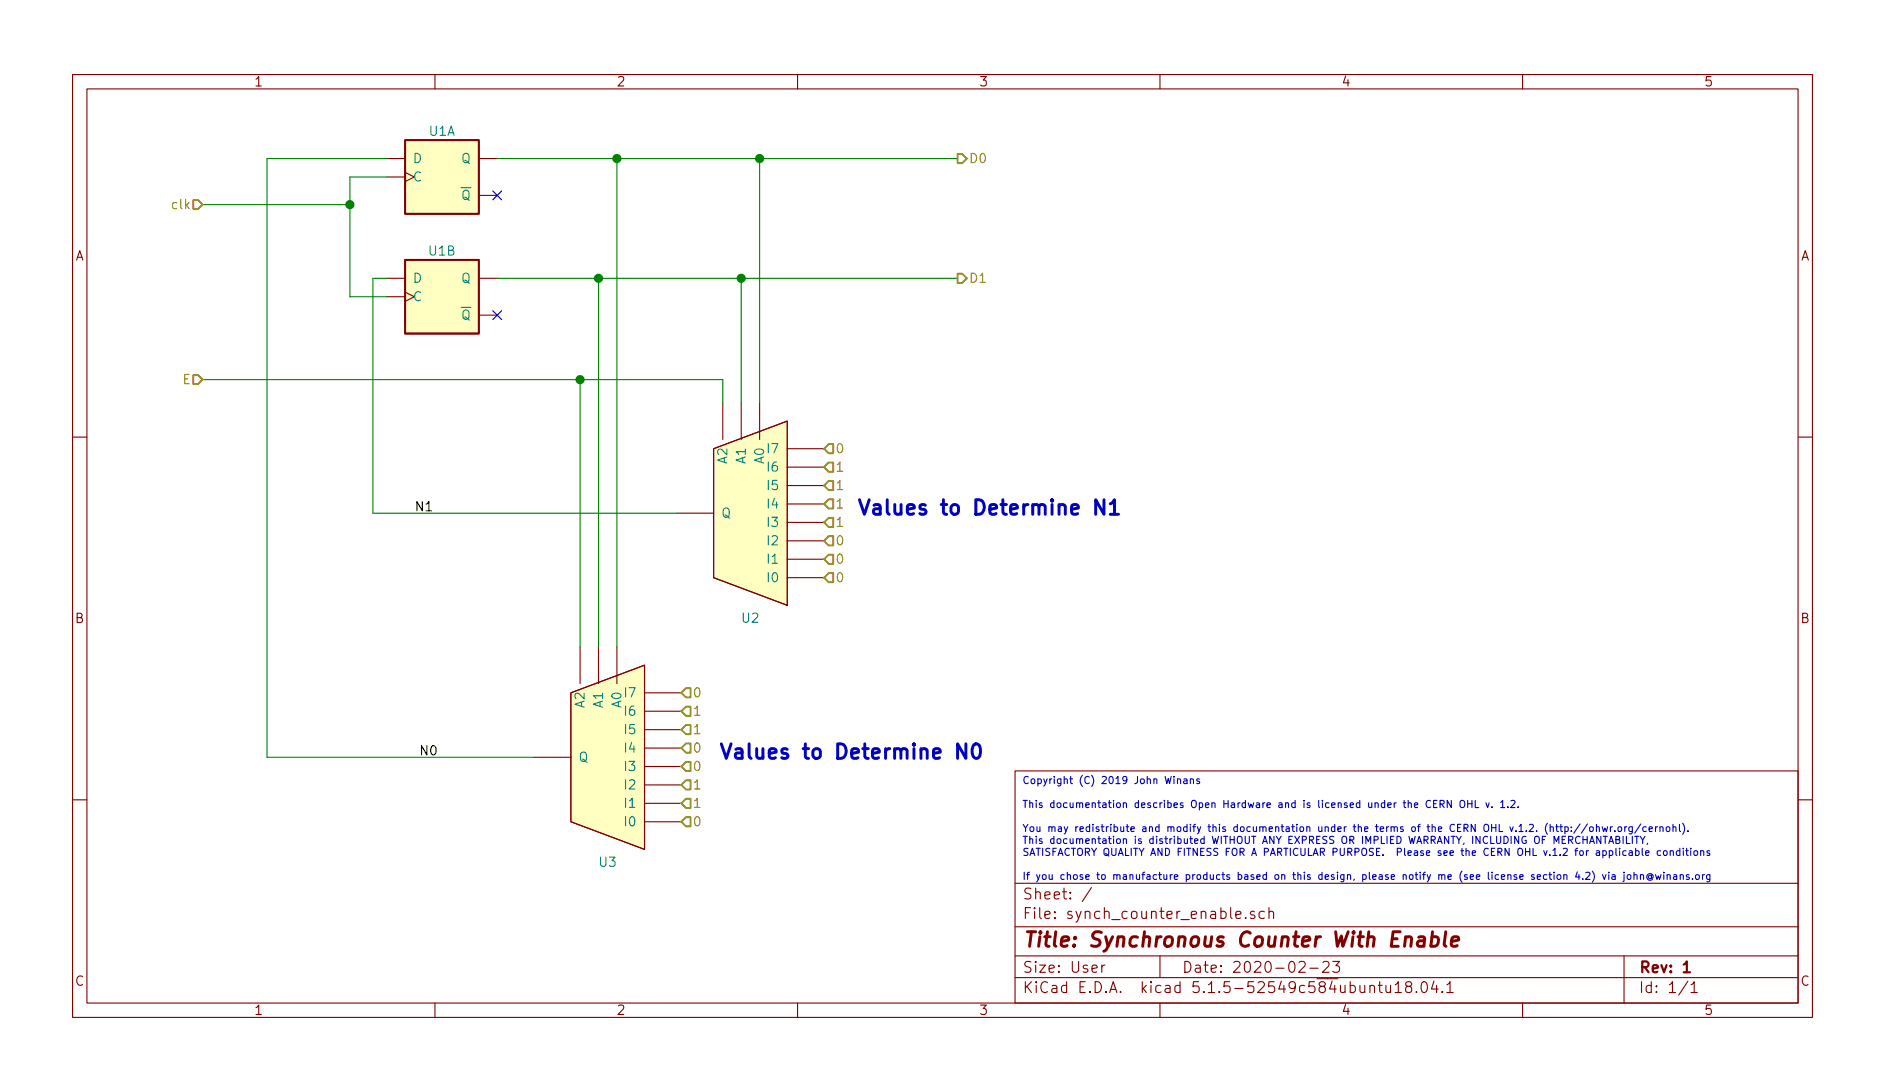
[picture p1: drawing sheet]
EESchema Schematic File Version 4
EELAYER 30 0
EELAYER END
$Descr User 10236 5906
encoding utf-8
Sheet 1 1
Title "Synchronous Counter With Enable"
Date "2020-02-23"
Rev "1"
Comp ""
Comment1 ""
Comment2 ""
Comment3 ""
Comment4 ""
$EndDescr
Text Notes 5550 4775 0    39   ~ 0
Copyright (C) 2019 John Winans\n\nThis documentation describes Open Hardware and is licensed under the CERN OHL v. 1.2.\n\nYou may redistribute and modify this documentation under the terms of the CERN OHL v.1.2. (http://ohwr.org/cernohl). \nThis documentation is distributed WITHOUT ANY EXPRESS OR IMPLIED WARRANTY, INCLUDING OF MERCHANTABILITY, \nSATISFACTORY QUALITY AND FITNESS FOR A PARTICULAR PURPOSE.  Please see the CERN OHL v.1.2 for applicable conditions\n\nIf you chose to manufacture products based on this design, please notify me (see license section 4.2) via john@winans.org\n
$Comp
L JWlib:D_MasterSlave U1
U 1 1
P 2400 950
AR Path="/5E4CBB85" Ref="U1"  Part="1" 
AR Path="/5D839D3E/5E4CBB85" Ref="U?"  Part="1" 
F 0 "U1" H 2400 1200 50  0000 C CNN
F 1 "D_MasterSlave" H 2400 1226 50  0001 C CNN
F 2 "" H 2400 950 50  0001 C CNN
F 3 "74xx/74hc_hct74.pdf" H 2400 950 50  0001 C CNN
	1    2400 950 
	1    0    0    -1  
$EndComp
$Comp
L JWlib:D_MasterSlave U1
U 2 1
P 2400 1600
AR Path="/5E4CBB8B" Ref="U1"  Part="2" 
AR Path="/5D839D3E/5E4CBB8B" Ref="U?"  Part="1" 
F 0 "U1" H 2400 1850 50  0000 C CNN
F 1 "D_MasterSlave" H 2400 1876 50  0001 C CNN
F 2 "" H 2400 1600 50  0001 C CNN
F 3 "74xx/74hc_hct74.pdf" H 2400 1600 50  0001 C CNN
	2    2400 1600
	1    0    0    -1  
$EndComp
NoConn ~ 2700 1050
NoConn ~ 2700 1700
Wire Wire Line
	2100 950  1900 950 
Wire Wire Line
	1900 950  1900 1100
Text HLabel 1100 1100 0    50   Input ~ 0
clk
Wire Wire Line
	2100 1600 1900 1600
Wire Wire Line
	2100 1500 2025 1500
Wire Wire Line
	2100 850  1450 850 
Text HLabel 5200 850  2    50   Output ~ 0
D0
Text HLabel 5200 1500 2    50   Output ~ 0
D1
Wire Wire Line
	1100 1100 1900 1100
Connection ~ 1900 1100
Wire Wire Line
	1900 1100 1900 1600
Wire Wire Line
	2700 850  3350 850 
Wire Wire Line
	2700 1500 3250 1500
$Comp
L JWlib:mux_8x1 U2
U 1 1
P 4225 3075
F 0 "U2" H 4375 3348 50  0000 C CNN
F 1 "mux_8x1" H 4375 3439 50  0001 C CNN
F 2 "" H 4225 3075 50  0001 C CNN
F 3 "" H 4225 3075 50  0001 C CNN
	1    4225 3075
	-1   0    0    1   
$EndComp
$Comp
L JWlib:mux_8x1 U3
U 1 1
P 3450 4400
F 0 "U3" H 3600 4673 50  0000 C CNN
F 1 "mux_8x1" H 3600 4764 50  0001 C CNN
F 2 "" H 3450 4400 50  0001 C CNN
F 3 "" H 3450 4400 50  0001 C CNN
	1    3450 4400
	-1   0    0    1   
$EndComp
Wire Wire Line
	2900 4100 1450 4100
Wire Wire Line
	1450 850  1450 4100
Wire Wire Line
	3675 2775 2025 2775
Wire Wire Line
	2025 1500 2025 2775
Text HLabel 1100 2050 0    50   Input ~ 0
E
Wire Wire Line
	1100 2050 3150 2050
Wire Wire Line
	3925 2050 3925 2175
Wire Wire Line
	3150 3500 3150 2050
Connection ~ 3150 2050
Wire Wire Line
	3150 2050 3925 2050
Wire Wire Line
	3250 3500 3250 1500
Connection ~ 3250 1500
Wire Wire Line
	3250 1500 4025 1500
Wire Wire Line
	3350 3500 3350 850 
Connection ~ 3350 850 
Wire Wire Line
	3350 850  4125 850 
Wire Wire Line
	4025 2175 4025 1500
Connection ~ 4025 1500
Wire Wire Line
	4025 1500 5200 1500
Wire Wire Line
	4125 2175 4125 850 
Connection ~ 4125 850 
Wire Wire Line
	4125 850  5200 850 
Text Notes 4650 2800 0    79   ~ 16
Values to Determine N1
Text HLabel 4475 2425 2    50   Input ~ 0
0
Text HLabel 4475 2525 2    50   Input ~ 0
1
Text HLabel 4475 2625 2    50   Input ~ 0
1
Text HLabel 4475 2725 2    50   Input ~ 0
1
Text HLabel 4475 2825 2    50   Input ~ 0
1
Text HLabel 4475 2925 2    50   Input ~ 0
0
Text HLabel 4475 3025 2    50   Input ~ 0
0
Text HLabel 4475 3125 2    50   Input ~ 0
0
Text HLabel 3700 3750 2    50   Input ~ 0
0
Text HLabel 3700 3850 2    50   Input ~ 0
1
Text HLabel 3700 3950 2    50   Input ~ 0
1
Text HLabel 3700 4050 2    50   Input ~ 0
0
Text HLabel 3700 4150 2    50   Input ~ 0
0
Text HLabel 3700 4250 2    50   Input ~ 0
1
Text HLabel 3700 4350 2    50   Input ~ 0
1
Text HLabel 3700 4450 2    50   Input ~ 0
0
Text Notes 3900 4125 0    79   ~ 16
Values to Determine N0
Text Label 2250 2775 0    50   ~ 0
N1
Text Label 2275 4100 0    50   ~ 0
N0
$EndSCHEMATC
